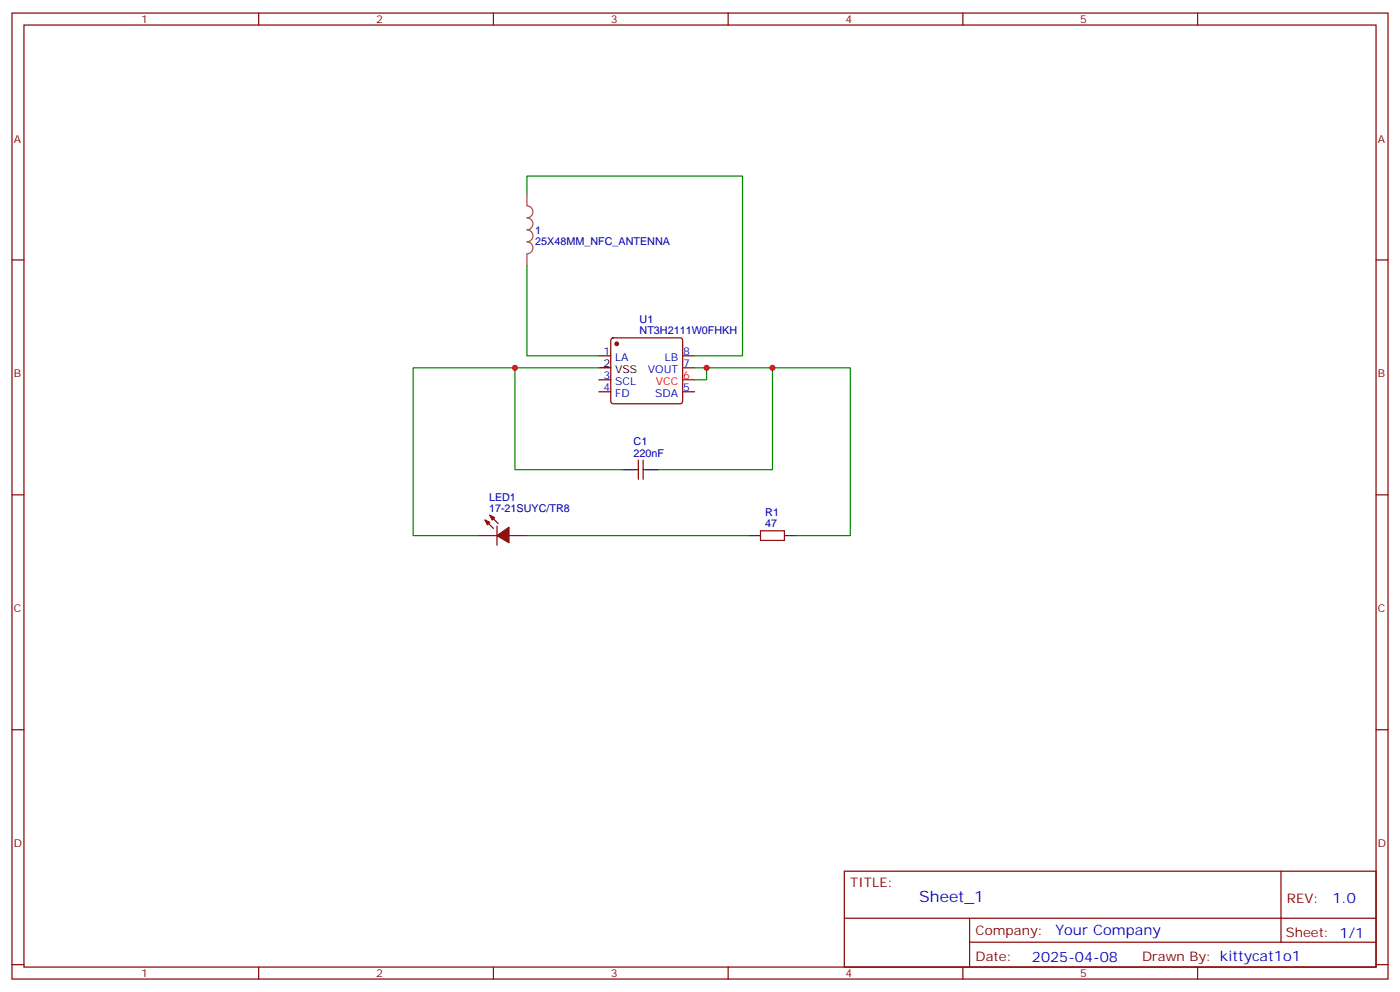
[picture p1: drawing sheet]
<svg xmlns="http://www.w3.org/2000/svg" width="412mm" height="292mm" viewBox="0 0 412 292" stroke-linecap="round" stroke-linejoin="round" font-family="sans-serif">
<g fill="none" stroke="#870000" stroke-width=".35">
<path d="M3.5 3.8h405.4v284.4h-405.4zM7.1 7.4h398.2v277.3h-398.2zM76.2 3.8v3.6M145.3 3.8v3.6M214.5 3.8v3.6M283.6 3.8v3.6M352.8 3.8v3.6M3.5 76.5h3.6M405.3 76.5h3.6M180.2 99.7l.4-.3h19.8l.5 .3 .2 .5v17.9l-.3 .5-.4 .3h-19.8l-.5-.3-.2-.5v-17.9zM176.4 104.7h3.5M176.4 115.3h3.5"/>
<path d="M176.4 111.8h3.5M201.1 104.7h3.5M201.1 108.3h3.5M201.1 115.3h3.5M187 138.3h1M188 135.4v5.7M189.4 135.4v5.7M189.4 138.3h1.1M3.5 145.7h3.6M141.1 157.7h5.3M142.9 153.1l2.4 2.4M144.3 151.7l2.5 2.4"/>
<path d="M146.4 154.8v5.7M149.9 157.7h5.3M224 156.2h7.1v2.9h-7.1zM405.3 145.7h3.6M3.5 214.8h3.6M405.3 214.8h3.6M248.7 256.4h156.6v28.3h-156.6zM377.3 256.5v20.8M248.7 270.3h156.5M285.6 277.3h119.6M285.6 270.3v14.1M3.5 284h3.6"/>
<path d="M76.2 284.7v3.5M145.3 284.7v3.5M214.5 284.7v3.5M283.6 284.7v3.5M352.8 284.7v3.5M405.3 284h3.6"/>
</g>
<path d="M201.1 111.8h3.5" fill="none" stroke="#f00" stroke-width=".35"/>
<path d="M176.4 108.3h3.5M183.4 138.3h3.6M190.5 138.3h3.5M220.5 157.7h3.5M231.1 157.7h3.5" fill="none" stroke="#000" stroke-width=".35"/>
<g fill="#870000" stroke="#870000" stroke-width=".35">
<path d="M142.9 153.1l1.4 .7-.7 .7z"/>
<path d="M144.3 151.7l1.4 .7-.7 .7z"/>
<path d="M146.4 157.7l3.5-2.5v4.6z"/>
<circle cx="181.7" cy="101.2" r=".53"/>
</g>
<path d="M155.2 57.1v3.5a1.76 1.76 0 0 1 1.8 1.8 1.76 1.76 0 0 1-1.8 1.7 1.76 1.76 0 0 1 1.8 1.8 1.76 1.76 0 0 1-1.8 1.7 1.76 1.76 0 0 1 1.8 1.8 1.76 1.76 0 0 1-1.8 1.8 1.76 1.76 0 0 1 1.8 1.7 1.76 1.76 0 0 1-1.8 1.8M155.2 74.8v3.5" fill="none" stroke="#a64a4a" stroke-width=".35"/>
<path d="M155.2 57.1v-5.3h63.5v52.9h-14.1M155.2 78.3v26.4h21.2M151.7 108.3v30h31.7M176.4 108.3h-54.7v49.4h19.4M204.6 108.3h45.9v49.4h-15.9M208.1 108.3v3.5h-3.5M227.5 108.3v30h-33.5M155.2 157.7h65.3" fill="none" stroke="#008700" stroke-width=".35"/>
<g fill="#c00">
<circle cx="208.1" cy="108.3" r=".88"/>
<circle cx="227.5" cy="108.3" r=".88"/>
<circle cx="151.7" cy="108.3" r=".88"/>
</g>
<text font-size="4.6" fill="#00f" x="270.8" y="265.5">Sheet_1</text>
<g font-size="4.2" fill="#00f">
<text x="392.5" y="265.7">1.0</text>
<text x="310.9" y="275.3">Your Company</text>
<text x="304" y="283.1">2025-04-08</text>
</g>
<g font-size="3.9" fill="#800">
<text x="250.5" y="261">TITLE:</text>
<text x="379.1" y="265.7">REV:</text>
<text x="287.4" y="275.2">Company:</text>
<text x="378.7" y="275.8">Sheet: 1/1</text>
<text x="287.4" y="282.9">Date:</text>
<text x="336.4" y="283">Drawn By: kittycat1o1</text>
</g>
<g font-size="3.2" fill="#800">
<text x="41.6" y="6.8">1</text>
<text x="110.8" y="6.8">2</text>
<text x="179.9" y="6.8">3</text>
<text x="249.1" y="6.8">4</text>
<text x="318.2" y="6.8">5</text>
<text x="4.1" y="41.9">A</text>
<text x="405.9" y="41.9">A</text>
<text x="4.1" y="111.1">B</text>
<text x="405.9" y="111.1">B</text>
<text x="4.1" y="180.2">C</text>
<text x="405.9" y="180.2">C</text>
<text x="4.1" y="249.4">D</text>
<text x="405.9" y="249.4">D</text>
<text x="41.6" y="287.7">1</text>
<text x="110.8" y="287.7">2</text>
<text x="179.9" y="287.7">3</text>
<text x="249.1" y="287.7">4</text>
<text x="318.2" y="287.7">5</text>
</g>
<g font-size="3.2" fill="#000080">
<text x="157.7" y="68.8">1</text>
<text x="157.7" y="72">25X48MM_NFC_ANTENNA</text>
<text x="188.4" y="95.1">U1</text>
<text x="188.4" y="98.4">NT3H2111W0FHKH</text>
<text x="186.6" y="131.1">C1</text>
<text x="186.6" y="134.4">220nF</text>
<text x="144" y="147.3">LED1</text>
<text x="144" y="150.6">17-21SUYC/TR8</text>
<text x="225.4" y="155.2">47</text>
<text x="225.4" y="151.9">R1</text>
</g>
<g font-size="3.2">
<text x="177.7" y="107.9">2</text>
<text x="181.2" y="109.7">VSS</text>
</g>
<g font-size="3.2" fill="#00f">
<text x="177.7" y="104.4">1</text>
<text x="181.2" y="106.2">LA</text>
<text x="195.8" y="106.2">LB</text>
<text x="201.3" y="104.4">8</text>
<text x="201.3" y="107.9">7</text>
<text x="177.7" y="111.4">3</text>
<text x="181.2" y="113.2">SCL</text>
<text x="190.8" y="109.7">VOUT</text>
<text x="177.7" y="115">4</text>
<text x="181.2" y="116.7">FD</text>
<text x="193" y="116.7">SDA</text>
<text x="201.3" y="115">5</text>
</g>
<g font-size="3.2" fill="#f00">
<text x="193.2" y="113.2">VCC</text>
<text x="201.3" y="111.4">6</text>
</g>
</svg>
